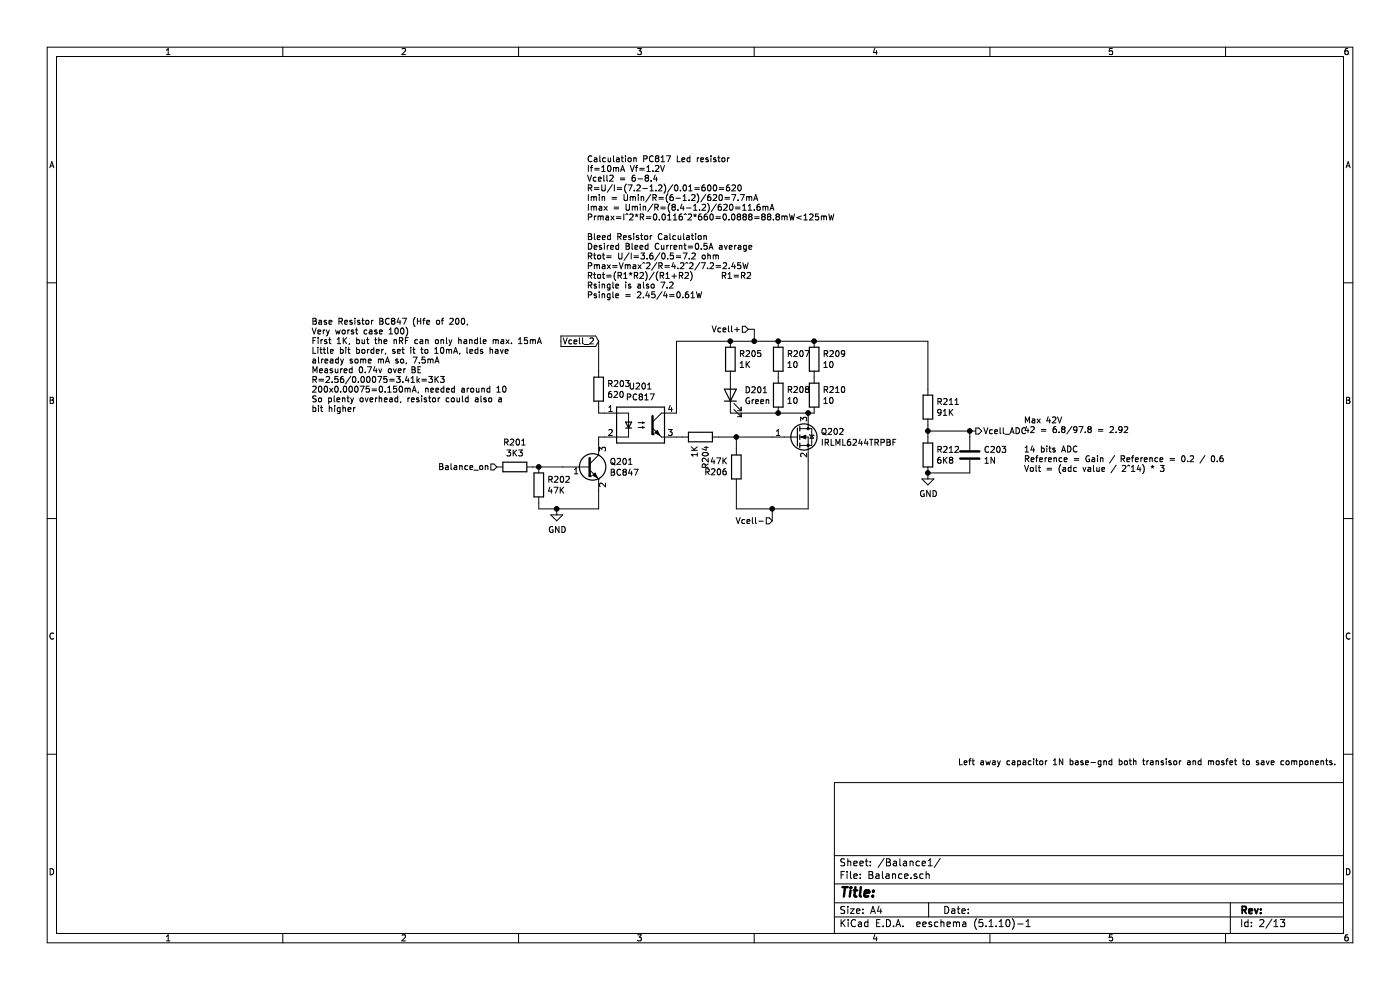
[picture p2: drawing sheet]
EESchema Schematic File Version 4
EELAYER 30 0
EELAYER END
$Descr A4 11693 8268
encoding utf-8
Sheet 7 13
Title ""
Date ""
Rev ""
Comp ""
Comment1 ""
Comment2 ""
Comment3 ""
Comment4 ""
$EndDescr
$Comp
L Device:LED D?
U 1 1
P 6100 3300
AR Path="/607B8FF1" Ref="D?"  Part="1" 
AR Path="/607B2503/607B8FF1" Ref="D201"  Part="1" 
AR Path="/607D0E73/607B8FF1" Ref="D?"  Part="1" 
AR Path="/60800157/607B8FF1" Ref="D?"  Part="1" 
AR Path="/6080703A/607B8FF1" Ref="D?"  Part="1" 
AR Path="/6080DED5/607B8FF1" Ref="D?"  Part="1" 
AR Path="/60814DEC/607B8FF1" Ref="D?"  Part="1" 
AR Path="/6081BCD7/607B8FF1" Ref="D?"  Part="1" 
AR Path="/60823534/607B8FF1" Ref="D?"  Part="1" 
AR Path="/6082A44B/607B8FF1" Ref="D?"  Part="1" 
AR Path="/60831356/607B8FF1" Ref="D?"  Part="1" 
AR Path="/60838235/607B8FF1" Ref="D?"  Part="1" 
AR Path="/6083F13C/607B8FF1" Ref="D?"  Part="1" 
AR Path="/6084D2D8/607B8FF1" Ref="D301"  Part="1" 
AR Path="/608541DB/607B8FF1" Ref="D401"  Part="1" 
AR Path="/6085B0D6/607B8FF1" Ref="D501"  Part="1" 
AR Path="/60861FC9/607B8FF1" Ref="D601"  Part="1" 
AR Path="/60868FC4/607B8FF1" Ref="D701"  Part="1" 
AR Path="/6086FEFF/607B8FF1" Ref="D801"  Part="1" 
AR Path="/60876DFE/607B8FF1" Ref="D901"  Part="1" 
AR Path="/6087DCE1/607B8FF1" Ref="D1001"  Part="1" 
AR Path="/60884BDC/607B8FF1" Ref="D1101"  Part="1" 
F 0 "D701" V 6139 3182 50  0000 R CNN
F 1 "Green" V 6048 3182 50  0000 R CNN
F 2 "LED_SMD:LED_0805_2012Metric_Pad1.15x1.40mm_HandSolder" H 6100 3300 50  0001 C CNN
F 3 "~" H 6100 3300 50  0001 C CNN
F 4 "Reichelt" V 6100 3300 50  0001 C CNN "Supplier 2"
F 5 "OSO LGR971" V 6100 3300 50  0001 C CNN "Supplier 2 Part Number"
	1    6100 3300
	0    -1   -1   0   
$EndComp
$Comp
L Device:R R?
U 1 1
P 6100 3000
AR Path="/607B8FF7" Ref="R?"  Part="1" 
AR Path="/607B2503/607B8FF7" Ref="R205"  Part="1" 
AR Path="/607D0E73/607B8FF7" Ref="R?"  Part="1" 
AR Path="/60800157/607B8FF7" Ref="R?"  Part="1" 
AR Path="/6080703A/607B8FF7" Ref="R?"  Part="1" 
AR Path="/6080DED5/607B8FF7" Ref="R?"  Part="1" 
AR Path="/60814DEC/607B8FF7" Ref="R?"  Part="1" 
AR Path="/6081BCD7/607B8FF7" Ref="R?"  Part="1" 
AR Path="/60823534/607B8FF7" Ref="R?"  Part="1" 
AR Path="/6082A44B/607B8FF7" Ref="R?"  Part="1" 
AR Path="/60831356/607B8FF7" Ref="R?"  Part="1" 
AR Path="/60838235/607B8FF7" Ref="R?"  Part="1" 
AR Path="/6083F13C/607B8FF7" Ref="R?"  Part="1" 
AR Path="/6084D2D8/607B8FF7" Ref="R305"  Part="1" 
AR Path="/608541DB/607B8FF7" Ref="R405"  Part="1" 
AR Path="/6085B0D6/607B8FF7" Ref="R505"  Part="1" 
AR Path="/60861FC9/607B8FF7" Ref="R605"  Part="1" 
AR Path="/60868FC4/607B8FF7" Ref="R705"  Part="1" 
AR Path="/6086FEFF/607B8FF7" Ref="R805"  Part="1" 
AR Path="/60876DFE/607B8FF7" Ref="R905"  Part="1" 
AR Path="/6087DCE1/607B8FF7" Ref="R1005"  Part="1" 
AR Path="/60884BDC/607B8FF7" Ref="R1105"  Part="1" 
F 0 "R705" H 6170 3046 50  0000 L CNN
F 1 "1K" H 6170 2955 50  0000 L CNN
F 2 "Resistor_SMD:R_0805_2012Metric_Pad1.20x1.40mm_HandSolder" V 6030 3000 50  0001 C CNN
F 3 "~" H 6100 3000 50  0001 C CNN
	1    6100 3000
	1    0    0    -1  
$EndComp
Connection ~ 6150 3650
Wire Wire Line
	6150 3750 6150 3650
Wire Wire Line
	6000 3650 6150 3650
Wire Wire Line
	5650 3650 5700 3650
$Comp
L Device:R R?
U 1 1
P 6150 3900
AR Path="/607B9001" Ref="R?"  Part="1" 
AR Path="/607B2503/607B9001" Ref="R206"  Part="1" 
AR Path="/607D0E73/607B9001" Ref="R?"  Part="1" 
AR Path="/60800157/607B9001" Ref="R?"  Part="1" 
AR Path="/6080703A/607B9001" Ref="R?"  Part="1" 
AR Path="/6080DED5/607B9001" Ref="R?"  Part="1" 
AR Path="/60814DEC/607B9001" Ref="R?"  Part="1" 
AR Path="/6081BCD7/607B9001" Ref="R?"  Part="1" 
AR Path="/60823534/607B9001" Ref="R?"  Part="1" 
AR Path="/6082A44B/607B9001" Ref="R?"  Part="1" 
AR Path="/60831356/607B9001" Ref="R?"  Part="1" 
AR Path="/60838235/607B9001" Ref="R?"  Part="1" 
AR Path="/6083F13C/607B9001" Ref="R?"  Part="1" 
AR Path="/6084D2D8/607B9001" Ref="R306"  Part="1" 
AR Path="/608541DB/607B9001" Ref="R406"  Part="1" 
AR Path="/6085B0D6/607B9001" Ref="R506"  Part="1" 
AR Path="/60861FC9/607B9001" Ref="R606"  Part="1" 
AR Path="/60868FC4/607B9001" Ref="R706"  Part="1" 
AR Path="/6086FEFF/607B9001" Ref="R806"  Part="1" 
AR Path="/60876DFE/607B9001" Ref="R906"  Part="1" 
AR Path="/6087DCE1/607B9001" Ref="R1006"  Part="1" 
AR Path="/60884BDC/607B9001" Ref="R1106"  Part="1" 
F 0 "R706" H 6220 3946 50  0000 L CNN
F 1 "47K" H 6220 3855 50  0000 L CNN
F 2 "Resistor_SMD:R_0805_2012Metric_Pad1.20x1.40mm_HandSolder" V 6080 3900 50  0001 C CNN
F 3 "~" H 6150 3900 50  0001 C CNN
	1    6150 3900
	-1   0    0    1   
$EndComp
$Comp
L Device:R R?
U 1 1
P 5850 3650
AR Path="/607B9007" Ref="R?"  Part="1" 
AR Path="/607B2503/607B9007" Ref="R204"  Part="1" 
AR Path="/607D0E73/607B9007" Ref="R?"  Part="1" 
AR Path="/60800157/607B9007" Ref="R?"  Part="1" 
AR Path="/6080703A/607B9007" Ref="R?"  Part="1" 
AR Path="/6080DED5/607B9007" Ref="R?"  Part="1" 
AR Path="/60814DEC/607B9007" Ref="R?"  Part="1" 
AR Path="/6081BCD7/607B9007" Ref="R?"  Part="1" 
AR Path="/60823534/607B9007" Ref="R?"  Part="1" 
AR Path="/6082A44B/607B9007" Ref="R?"  Part="1" 
AR Path="/60831356/607B9007" Ref="R?"  Part="1" 
AR Path="/60838235/607B9007" Ref="R?"  Part="1" 
AR Path="/6083F13C/607B9007" Ref="R?"  Part="1" 
AR Path="/6084D2D8/607B9007" Ref="R304"  Part="1" 
AR Path="/608541DB/607B9007" Ref="R404"  Part="1" 
AR Path="/6085B0D6/607B9007" Ref="R504"  Part="1" 
AR Path="/60861FC9/607B9007" Ref="R604"  Part="1" 
AR Path="/60868FC4/607B9007" Ref="R704"  Part="1" 
AR Path="/6086FEFF/607B9007" Ref="R804"  Part="1" 
AR Path="/60876DFE/607B9007" Ref="R904"  Part="1" 
AR Path="/6087DCE1/607B9007" Ref="R1004"  Part="1" 
AR Path="/60884BDC/607B9007" Ref="R1104"  Part="1" 
F 0 "R704" H 5920 3696 50  0000 L CNN
F 1 "1K" H 5920 3605 50  0000 L CNN
F 2 "Resistor_SMD:R_0805_2012Metric_Pad1.20x1.40mm_HandSolder" V 5780 3650 50  0001 C CNN
F 3 "~" H 5850 3650 50  0001 C CNN
	1    5850 3650
	0    1    1    0   
$EndComp
$Comp
L Transistor_FET:DMG2302U Q?
U 1 1
P 6650 3650
AR Path="/607B900F" Ref="Q?"  Part="1" 
AR Path="/607B2503/607B900F" Ref="Q202"  Part="1" 
AR Path="/607D0E73/607B900F" Ref="Q?"  Part="1" 
AR Path="/60800157/607B900F" Ref="Q?"  Part="1" 
AR Path="/6080703A/607B900F" Ref="Q?"  Part="1" 
AR Path="/6080DED5/607B900F" Ref="Q?"  Part="1" 
AR Path="/60814DEC/607B900F" Ref="Q?"  Part="1" 
AR Path="/6081BCD7/607B900F" Ref="Q?"  Part="1" 
AR Path="/60823534/607B900F" Ref="Q?"  Part="1" 
AR Path="/6082A44B/607B900F" Ref="Q?"  Part="1" 
AR Path="/60831356/607B900F" Ref="Q?"  Part="1" 
AR Path="/60838235/607B900F" Ref="Q?"  Part="1" 
AR Path="/6083F13C/607B900F" Ref="Q?"  Part="1" 
AR Path="/6084D2D8/607B900F" Ref="Q302"  Part="1" 
AR Path="/608541DB/607B900F" Ref="Q402"  Part="1" 
AR Path="/6085B0D6/607B900F" Ref="Q502"  Part="1" 
AR Path="/60861FC9/607B900F" Ref="Q602"  Part="1" 
AR Path="/60868FC4/607B900F" Ref="Q702"  Part="1" 
AR Path="/6086FEFF/607B900F" Ref="Q802"  Part="1" 
AR Path="/60876DFE/607B900F" Ref="Q902"  Part="1" 
AR Path="/6087DCE1/607B900F" Ref="Q1002"  Part="1" 
AR Path="/60884BDC/607B900F" Ref="Q1102"  Part="1" 
F 0 "Q702" H 6854 3696 50  0000 L CNN
F 1 "IRLML6244TRPBF" H 6854 3605 50  0000 L CNN
F 2 "Package_TO_SOT_SMD:SOT-23" H 6850 3575 50  0001 L CIN
F 3 "" H 6650 3650 50  0001 L CNN
F 4 "Conrad" H 6650 3650 50  0001 C CNN "Supplier 1"
F 5 "161189" H 6650 3650 50  0001 C CNN "Supplier 1 Part Number"
	1    6650 3650
	1    0    0    -1  
$EndComp
Wire Wire Line
	4450 3900 4500 3900
Wire Wire Line
	5000 3650 5000 3700
Wire Wire Line
	5050 3650 5000 3650
Wire Wire Line
	5000 3450 5050 3450
Wire Wire Line
	5000 3400 5000 3450
Wire Wire Line
	5000 2850 5000 3100
$Comp
L Device:R R?
U 1 1
P 5000 3250
AR Path="/607B901B" Ref="R?"  Part="1" 
AR Path="/607B2503/607B901B" Ref="R203"  Part="1" 
AR Path="/607D0E73/607B901B" Ref="R?"  Part="1" 
AR Path="/60800157/607B901B" Ref="R?"  Part="1" 
AR Path="/6080703A/607B901B" Ref="R?"  Part="1" 
AR Path="/6080DED5/607B901B" Ref="R?"  Part="1" 
AR Path="/60814DEC/607B901B" Ref="R?"  Part="1" 
AR Path="/6081BCD7/607B901B" Ref="R?"  Part="1" 
AR Path="/60823534/607B901B" Ref="R?"  Part="1" 
AR Path="/6082A44B/607B901B" Ref="R?"  Part="1" 
AR Path="/60831356/607B901B" Ref="R?"  Part="1" 
AR Path="/60838235/607B901B" Ref="R?"  Part="1" 
AR Path="/6083F13C/607B901B" Ref="R?"  Part="1" 
AR Path="/6084D2D8/607B901B" Ref="R303"  Part="1" 
AR Path="/608541DB/607B901B" Ref="R403"  Part="1" 
AR Path="/6085B0D6/607B901B" Ref="R503"  Part="1" 
AR Path="/60861FC9/607B901B" Ref="R603"  Part="1" 
AR Path="/60868FC4/607B901B" Ref="R703"  Part="1" 
AR Path="/6086FEFF/607B901B" Ref="R803"  Part="1" 
AR Path="/60876DFE/607B901B" Ref="R903"  Part="1" 
AR Path="/6087DCE1/607B901B" Ref="R1003"  Part="1" 
AR Path="/60884BDC/607B901B" Ref="R1103"  Part="1" 
F 0 "R703" H 5070 3296 50  0000 L CNN
F 1 "620" H 5070 3205 50  0000 L CNN
F 2 "Resistor_SMD:R_0805_2012Metric_Pad1.20x1.40mm_HandSolder" V 4930 3250 50  0001 C CNN
F 3 "~" H 5000 3250 50  0001 C CNN
	1    5000 3250
	1    0    0    -1  
$EndComp
$Comp
L Transistor_BJT:BC847 Q?
U 1 1
P 4900 3900
AR Path="/607B9021" Ref="Q?"  Part="1" 
AR Path="/607B2503/607B9021" Ref="Q201"  Part="1" 
AR Path="/607D0E73/607B9021" Ref="Q?"  Part="1" 
AR Path="/60800157/607B9021" Ref="Q?"  Part="1" 
AR Path="/6080703A/607B9021" Ref="Q?"  Part="1" 
AR Path="/6080DED5/607B9021" Ref="Q?"  Part="1" 
AR Path="/60814DEC/607B9021" Ref="Q?"  Part="1" 
AR Path="/6081BCD7/607B9021" Ref="Q?"  Part="1" 
AR Path="/60823534/607B9021" Ref="Q?"  Part="1" 
AR Path="/6082A44B/607B9021" Ref="Q?"  Part="1" 
AR Path="/60831356/607B9021" Ref="Q?"  Part="1" 
AR Path="/60838235/607B9021" Ref="Q?"  Part="1" 
AR Path="/6083F13C/607B9021" Ref="Q?"  Part="1" 
AR Path="/6084D2D8/607B9021" Ref="Q301"  Part="1" 
AR Path="/608541DB/607B9021" Ref="Q401"  Part="1" 
AR Path="/6085B0D6/607B9021" Ref="Q501"  Part="1" 
AR Path="/60861FC9/607B9021" Ref="Q601"  Part="1" 
AR Path="/60868FC4/607B9021" Ref="Q701"  Part="1" 
AR Path="/6086FEFF/607B9021" Ref="Q801"  Part="1" 
AR Path="/60876DFE/607B9021" Ref="Q901"  Part="1" 
AR Path="/6087DCE1/607B9021" Ref="Q1001"  Part="1" 
AR Path="/60884BDC/607B9021" Ref="Q1101"  Part="1" 
F 0 "Q701" H 5091 3946 50  0000 L CNN
F 1 "BC847" H 5091 3855 50  0000 L CNN
F 2 "Package_TO_SOT_SMD:SOT-23" H 5100 3825 50  0001 L CIN
F 3 "http://www.infineon.com/dgdl/Infineon-BC847SERIES_BC848SERIES_BC849SERIES_BC850SERIES-DS-v01_01-en.pdf?fileId=db3a304314dca389011541d4630a1657" H 4900 3900 50  0001 L CNN
F 4 "Conrad" H 4900 3900 50  0001 C CNN "Supplier 1"
F 5 "153157" H 4900 3900 50  0001 C CNN "Supplier 1 Part Number"
	1    4900 3900
	1    0    0    -1  
$EndComp
Wire Wire Line
	6150 4050 6150 4250
Wire Wire Line
	6750 4250 6750 3850
$Comp
L power:GND #PWR?
U 1 1
P 4650 4250
AR Path="/607B9041" Ref="#PWR?"  Part="1" 
AR Path="/607B2503/607B9041" Ref="#PWR0201"  Part="1" 
AR Path="/607D0E73/607B9041" Ref="#PWR?"  Part="1" 
AR Path="/60800157/607B9041" Ref="#PWR?"  Part="1" 
AR Path="/6080703A/607B9041" Ref="#PWR?"  Part="1" 
AR Path="/6080DED5/607B9041" Ref="#PWR?"  Part="1" 
AR Path="/60814DEC/607B9041" Ref="#PWR?"  Part="1" 
AR Path="/6081BCD7/607B9041" Ref="#PWR?"  Part="1" 
AR Path="/60823534/607B9041" Ref="#PWR?"  Part="1" 
AR Path="/6082A44B/607B9041" Ref="#PWR?"  Part="1" 
AR Path="/60831356/607B9041" Ref="#PWR?"  Part="1" 
AR Path="/60838235/607B9041" Ref="#PWR?"  Part="1" 
AR Path="/6083F13C/607B9041" Ref="#PWR?"  Part="1" 
AR Path="/6084D2D8/607B9041" Ref="#PWR0301"  Part="1" 
AR Path="/608541DB/607B9041" Ref="#PWR0401"  Part="1" 
AR Path="/6085B0D6/607B9041" Ref="#PWR0501"  Part="1" 
AR Path="/60861FC9/607B9041" Ref="#PWR0601"  Part="1" 
AR Path="/60868FC4/607B9041" Ref="#PWR0701"  Part="1" 
AR Path="/6086FEFF/607B9041" Ref="#PWR0801"  Part="1" 
AR Path="/60876DFE/607B9041" Ref="#PWR0901"  Part="1" 
AR Path="/6087DCE1/607B9041" Ref="#PWR01001"  Part="1" 
AR Path="/60884BDC/607B9041" Ref="#PWR01101"  Part="1" 
F 0 "#PWR0701" H 4650 4000 50  0001 C CNN
F 1 "GND" H 4655 4077 50  0000 C CNN
F 2 "" H 4650 4250 50  0001 C CNN
F 3 "" H 4650 4250 50  0001 C CNN
	1    4650 4250
	1    0    0    -1  
$EndComp
Wire Wire Line
	4500 4200 4500 4250
Wire Wire Line
	5000 4100 5000 4250
Wire Wire Line
	4650 4250 5000 4250
Wire Wire Line
	5650 3450 5650 2850
Wire Wire Line
	6800 3450 6750 3450
Connection ~ 6750 3450
$Comp
L Device:R R?
U 1 1
P 6500 3000
AR Path="/607B9054" Ref="R?"  Part="1" 
AR Path="/607B2503/607B9054" Ref="R207"  Part="1" 
AR Path="/607D0E73/607B9054" Ref="R?"  Part="1" 
AR Path="/60800157/607B9054" Ref="R?"  Part="1" 
AR Path="/6080703A/607B9054" Ref="R?"  Part="1" 
AR Path="/6080DED5/607B9054" Ref="R?"  Part="1" 
AR Path="/60814DEC/607B9054" Ref="R?"  Part="1" 
AR Path="/6081BCD7/607B9054" Ref="R?"  Part="1" 
AR Path="/60823534/607B9054" Ref="R?"  Part="1" 
AR Path="/6082A44B/607B9054" Ref="R?"  Part="1" 
AR Path="/60831356/607B9054" Ref="R?"  Part="1" 
AR Path="/60838235/607B9054" Ref="R?"  Part="1" 
AR Path="/6083F13C/607B9054" Ref="R?"  Part="1" 
AR Path="/6084D2D8/607B9054" Ref="R307"  Part="1" 
AR Path="/608541DB/607B9054" Ref="R407"  Part="1" 
AR Path="/6085B0D6/607B9054" Ref="R507"  Part="1" 
AR Path="/60861FC9/607B9054" Ref="R607"  Part="1" 
AR Path="/60868FC4/607B9054" Ref="R707"  Part="1" 
AR Path="/6086FEFF/607B9054" Ref="R807"  Part="1" 
AR Path="/60876DFE/607B9054" Ref="R907"  Part="1" 
AR Path="/6087DCE1/607B9054" Ref="R1007"  Part="1" 
AR Path="/60884BDC/607B9054" Ref="R1107"  Part="1" 
F 0 "R707" H 6570 3046 50  0000 L CNN
F 1 "10" H 6570 2955 50  0000 L CNN
F 2 "Resistor_SMD:R_2512_6332Metric_Pad1.40x3.35mm_HandSolder" V 6430 3000 50  0001 C CNN
F 3 "~" H 6500 3000 50  0001 C CNN
F 4 "Conrad" H 6500 3000 50  0001 C CNN "Supplier 1"
F 5 "443148" H 6500 3000 50  0001 C CNN "Supplier 1 Part Number"
	1    6500 3000
	1    0    0    -1  
$EndComp
Connection ~ 6500 2850
Wire Wire Line
	6500 2850 6800 2850
Wire Wire Line
	6100 3450 6500 3450
$Comp
L Device:R R?
U 1 1
P 6800 3000
AR Path="/607B9060" Ref="R?"  Part="1" 
AR Path="/607B2503/607B9060" Ref="R209"  Part="1" 
AR Path="/607D0E73/607B9060" Ref="R?"  Part="1" 
AR Path="/60800157/607B9060" Ref="R?"  Part="1" 
AR Path="/6080703A/607B9060" Ref="R?"  Part="1" 
AR Path="/6080DED5/607B9060" Ref="R?"  Part="1" 
AR Path="/60814DEC/607B9060" Ref="R?"  Part="1" 
AR Path="/6081BCD7/607B9060" Ref="R?"  Part="1" 
AR Path="/60823534/607B9060" Ref="R?"  Part="1" 
AR Path="/6082A44B/607B9060" Ref="R?"  Part="1" 
AR Path="/60831356/607B9060" Ref="R?"  Part="1" 
AR Path="/60838235/607B9060" Ref="R?"  Part="1" 
AR Path="/6083F13C/607B9060" Ref="R?"  Part="1" 
AR Path="/6084D2D8/607B9060" Ref="R309"  Part="1" 
AR Path="/608541DB/607B9060" Ref="R409"  Part="1" 
AR Path="/6085B0D6/607B9060" Ref="R509"  Part="1" 
AR Path="/60861FC9/607B9060" Ref="R609"  Part="1" 
AR Path="/60868FC4/607B9060" Ref="R709"  Part="1" 
AR Path="/6086FEFF/607B9060" Ref="R809"  Part="1" 
AR Path="/60876DFE/607B9060" Ref="R909"  Part="1" 
AR Path="/6087DCE1/607B9060" Ref="R1009"  Part="1" 
AR Path="/60884BDC/607B9060" Ref="R1109"  Part="1" 
F 0 "R709" H 6870 3046 50  0000 L CNN
F 1 "10" H 6870 2955 50  0000 L CNN
F 2 "Resistor_SMD:R_2512_6332Metric_Pad1.40x3.35mm_HandSolder" V 6730 3000 50  0001 C CNN
F 3 "~" H 6800 3000 50  0001 C CNN
F 4 "Conrad" H 6800 3000 50  0001 C CNN "Supplier 1"
F 5 "443148" H 6800 3000 50  0001 C CNN "Supplier 1 Part Number"
	1    6800 3000
	1    0    0    -1  
$EndComp
$Comp
L Device:R R?
U 1 1
P 6500 3300
AR Path="/607B9068" Ref="R?"  Part="1" 
AR Path="/607B2503/607B9068" Ref="R208"  Part="1" 
AR Path="/607D0E73/607B9068" Ref="R?"  Part="1" 
AR Path="/60800157/607B9068" Ref="R?"  Part="1" 
AR Path="/6080703A/607B9068" Ref="R?"  Part="1" 
AR Path="/6080DED5/607B9068" Ref="R?"  Part="1" 
AR Path="/60814DEC/607B9068" Ref="R?"  Part="1" 
AR Path="/6081BCD7/607B9068" Ref="R?"  Part="1" 
AR Path="/60823534/607B9068" Ref="R?"  Part="1" 
AR Path="/6082A44B/607B9068" Ref="R?"  Part="1" 
AR Path="/60831356/607B9068" Ref="R?"  Part="1" 
AR Path="/60838235/607B9068" Ref="R?"  Part="1" 
AR Path="/6083F13C/607B9068" Ref="R?"  Part="1" 
AR Path="/6084D2D8/607B9068" Ref="R308"  Part="1" 
AR Path="/608541DB/607B9068" Ref="R408"  Part="1" 
AR Path="/6085B0D6/607B9068" Ref="R508"  Part="1" 
AR Path="/60861FC9/607B9068" Ref="R608"  Part="1" 
AR Path="/60868FC4/607B9068" Ref="R708"  Part="1" 
AR Path="/6086FEFF/607B9068" Ref="R808"  Part="1" 
AR Path="/60876DFE/607B9068" Ref="R908"  Part="1" 
AR Path="/6087DCE1/607B9068" Ref="R1008"  Part="1" 
AR Path="/60884BDC/607B9068" Ref="R1108"  Part="1" 
F 0 "R708" H 6570 3346 50  0000 L CNN
F 1 "10" H 6570 3255 50  0000 L CNN
F 2 "Resistor_SMD:R_2512_6332Metric_Pad1.40x3.35mm_HandSolder" V 6430 3300 50  0001 C CNN
F 3 "~" H 6500 3300 50  0001 C CNN
F 4 "Conrad" H 6500 3300 50  0001 C CNN "Supplier 1"
F 5 "443148" H 6500 3300 50  0001 C CNN "Supplier 1 Part Number"
	1    6500 3300
	1    0    0    -1  
$EndComp
Connection ~ 6500 3450
Wire Wire Line
	6500 3450 6750 3450
$Comp
L Device:R R?
U 1 1
P 6800 3300
AR Path="/607B9072" Ref="R?"  Part="1" 
AR Path="/607B2503/607B9072" Ref="R210"  Part="1" 
AR Path="/607D0E73/607B9072" Ref="R?"  Part="1" 
AR Path="/60800157/607B9072" Ref="R?"  Part="1" 
AR Path="/6080703A/607B9072" Ref="R?"  Part="1" 
AR Path="/6080DED5/607B9072" Ref="R?"  Part="1" 
AR Path="/60814DEC/607B9072" Ref="R?"  Part="1" 
AR Path="/6081BCD7/607B9072" Ref="R?"  Part="1" 
AR Path="/60823534/607B9072" Ref="R?"  Part="1" 
AR Path="/6082A44B/607B9072" Ref="R?"  Part="1" 
AR Path="/60831356/607B9072" Ref="R?"  Part="1" 
AR Path="/60838235/607B9072" Ref="R?"  Part="1" 
AR Path="/6083F13C/607B9072" Ref="R?"  Part="1" 
AR Path="/6084D2D8/607B9072" Ref="R310"  Part="1" 
AR Path="/608541DB/607B9072" Ref="R410"  Part="1" 
AR Path="/6085B0D6/607B9072" Ref="R510"  Part="1" 
AR Path="/60861FC9/607B9072" Ref="R610"  Part="1" 
AR Path="/60868FC4/607B9072" Ref="R710"  Part="1" 
AR Path="/6086FEFF/607B9072" Ref="R810"  Part="1" 
AR Path="/60876DFE/607B9072" Ref="R910"  Part="1" 
AR Path="/6087DCE1/607B9072" Ref="R1010"  Part="1" 
AR Path="/60884BDC/607B9072" Ref="R1110"  Part="1" 
F 0 "R710" H 6870 3346 50  0000 L CNN
F 1 "10" H 6870 3255 50  0000 L CNN
F 2 "Resistor_SMD:R_2512_6332Metric_Pad1.40x3.35mm_HandSolder" V 6730 3300 50  0001 C CNN
F 3 "~" H 6800 3300 50  0001 C CNN
F 4 "Conrad" H 6800 3300 50  0001 C CNN "Supplier 1"
F 5 "443148" H 6800 3300 50  0001 C CNN "Supplier 1 Part Number"
	1    6800 3300
	1    0    0    -1  
$EndComp
Wire Wire Line
	6450 4250 6450 4350
Connection ~ 6450 4250
Wire Wire Line
	6450 4250 6750 4250
$Comp
L Isolator:PC817 U?
U 1 1
P 5350 3550
AR Path="/607B907F" Ref="U?"  Part="1" 
AR Path="/607B2503/607B907F" Ref="U201"  Part="1" 
AR Path="/607D0E73/607B907F" Ref="U?"  Part="1" 
AR Path="/60800157/607B907F" Ref="U?"  Part="1" 
AR Path="/6080703A/607B907F" Ref="U?"  Part="1" 
AR Path="/6080DED5/607B907F" Ref="U?"  Part="1" 
AR Path="/60814DEC/607B907F" Ref="U?"  Part="1" 
AR Path="/6081BCD7/607B907F" Ref="U?"  Part="1" 
AR Path="/60823534/607B907F" Ref="U?"  Part="1" 
AR Path="/6082A44B/607B907F" Ref="U?"  Part="1" 
AR Path="/60831356/607B907F" Ref="U?"  Part="1" 
AR Path="/60838235/607B907F" Ref="U?"  Part="1" 
AR Path="/6083F13C/607B907F" Ref="U?"  Part="1" 
AR Path="/6084D2D8/607B907F" Ref="U301"  Part="1" 
AR Path="/608541DB/607B907F" Ref="U401"  Part="1" 
AR Path="/6085B0D6/607B907F" Ref="U501"  Part="1" 
AR Path="/60861FC9/607B907F" Ref="U601"  Part="1" 
AR Path="/60868FC4/607B907F" Ref="U701"  Part="1" 
AR Path="/6086FEFF/607B907F" Ref="U801"  Part="1" 
AR Path="/60876DFE/607B907F" Ref="U901"  Part="1" 
AR Path="/6087DCE1/607B907F" Ref="U1001"  Part="1" 
AR Path="/60884BDC/607B907F" Ref="U1101"  Part="1" 
F 0 "U701" H 5350 3875 50  0000 C CNN
F 1 "PC817" H 5350 3784 50  0000 C CNN
F 2 "Package_DIP:SMDIP-4_W9.53mm_Clearance8mm" H 5150 3350 50  0001 L CIN
F 3 "http://www.soselectronic.cz/a_info/resource/d/pc817.pdf" H 5350 3550 50  0001 L CNN
F 4 "Conrad" H 5350 3550 50  0001 C CNN "Supplier 1"
F 5 "140234" H 5350 3550 50  0001 C CNN "Supplier 1 Part Number"
	1    5350 3550
	1    0    0    -1  
$EndComp
Wire Wire Line
	5650 2850 6100 2850
Connection ~ 6100 2850
$Comp
L Device:R R?
U 1 1
P 4500 4050
AR Path="/607B9088" Ref="R?"  Part="1" 
AR Path="/607B2503/607B9088" Ref="R202"  Part="1" 
AR Path="/607D0E73/607B9088" Ref="R?"  Part="1" 
AR Path="/60800157/607B9088" Ref="R?"  Part="1" 
AR Path="/6080703A/607B9088" Ref="R?"  Part="1" 
AR Path="/6080DED5/607B9088" Ref="R?"  Part="1" 
AR Path="/60814DEC/607B9088" Ref="R?"  Part="1" 
AR Path="/6081BCD7/607B9088" Ref="R?"  Part="1" 
AR Path="/60823534/607B9088" Ref="R?"  Part="1" 
AR Path="/6082A44B/607B9088" Ref="R?"  Part="1" 
AR Path="/60831356/607B9088" Ref="R?"  Part="1" 
AR Path="/60838235/607B9088" Ref="R?"  Part="1" 
AR Path="/6083F13C/607B9088" Ref="R?"  Part="1" 
AR Path="/6084D2D8/607B9088" Ref="R302"  Part="1" 
AR Path="/608541DB/607B9088" Ref="R402"  Part="1" 
AR Path="/6085B0D6/607B9088" Ref="R502"  Part="1" 
AR Path="/60861FC9/607B9088" Ref="R602"  Part="1" 
AR Path="/60868FC4/607B9088" Ref="R702"  Part="1" 
AR Path="/6086FEFF/607B9088" Ref="R802"  Part="1" 
AR Path="/60876DFE/607B9088" Ref="R902"  Part="1" 
AR Path="/6087DCE1/607B9088" Ref="R1002"  Part="1" 
AR Path="/60884BDC/607B9088" Ref="R1102"  Part="1" 
F 0 "R702" H 4570 4096 50  0000 L CNN
F 1 "47K" H 4570 4005 50  0000 L CNN
F 2 "Resistor_SMD:R_0805_2012Metric_Pad1.20x1.40mm_HandSolder" V 4430 4050 50  0001 C CNN
F 3 "~" H 4500 4050 50  0001 C CNN
	1    4500 4050
	1    0    0    -1  
$EndComp
$Comp
L Device:R R?
U 1 1
P 4300 3900
AR Path="/607B908E" Ref="R?"  Part="1" 
AR Path="/607B2503/607B908E" Ref="R201"  Part="1" 
AR Path="/607D0E73/607B908E" Ref="R?"  Part="1" 
AR Path="/60800157/607B908E" Ref="R?"  Part="1" 
AR Path="/6080703A/607B908E" Ref="R?"  Part="1" 
AR Path="/6080DED5/607B908E" Ref="R?"  Part="1" 
AR Path="/60814DEC/607B908E" Ref="R?"  Part="1" 
AR Path="/6081BCD7/607B908E" Ref="R?"  Part="1" 
AR Path="/60823534/607B908E" Ref="R?"  Part="1" 
AR Path="/6082A44B/607B908E" Ref="R?"  Part="1" 
AR Path="/60831356/607B908E" Ref="R?"  Part="1" 
AR Path="/60838235/607B908E" Ref="R?"  Part="1" 
AR Path="/6083F13C/607B908E" Ref="R?"  Part="1" 
AR Path="/6084D2D8/607B908E" Ref="R301"  Part="1" 
AR Path="/608541DB/607B908E" Ref="R401"  Part="1" 
AR Path="/6085B0D6/607B908E" Ref="R501"  Part="1" 
AR Path="/60861FC9/607B908E" Ref="R601"  Part="1" 
AR Path="/60868FC4/607B908E" Ref="R701"  Part="1" 
AR Path="/6086FEFF/607B908E" Ref="R801"  Part="1" 
AR Path="/60876DFE/607B908E" Ref="R901"  Part="1" 
AR Path="/6087DCE1/607B908E" Ref="R1001"  Part="1" 
AR Path="/60884BDC/607B908E" Ref="R1101"  Part="1" 
F 0 "R701" V 4093 3900 50  0000 C CNN
F 1 "3K3" V 4184 3900 50  0000 C CNN
F 2 "Resistor_SMD:R_0805_2012Metric_Pad1.20x1.40mm_HandSolder" V 4230 3900 50  0001 C CNN
F 3 "~" H 4300 3900 50  0001 C CNN
	1    4300 3900
	0    1    1    0   
$EndComp
Text HLabel 6250 2750 0    50   Input ~ 0
Vcell+
Wire Wire Line
	6100 2850 6300 2850
Wire Wire Line
	6250 2750 6300 2750
Wire Wire Line
	6300 2750 6300 2850
Connection ~ 6300 2850
Wire Wire Line
	6300 2850 6500 2850
Text HLabel 6450 4350 0    50   Input ~ 0
Vcell-
Text GLabel 5000 2850 0    50   Input ~ 0
Vcell_2
Text HLabel 4150 3900 0    50   Input ~ 0
Balance_on
Text Notes 4900 1850 0    50   ~ 0
Calculation PC817 Led resistor\nIf=10mA Vf=1.2V\nVcell2 = 6-8.4\nR=U/I=(7.2-1.2)/0.01=600=620\nImin = Umin/R=(6-1.2)/620=7.7mA\nImax = Umin/R=(8.4-1.2)/620=11.6mA\nPrmax=I^2*R=0.0116^2*660=0.0888=88.8mW<125mW
Text Notes 4900 2500 0    50   ~ 0
Bleed Resistor Calculation\nDesired Bleed Current=0.5A average\nRtot= U/I=3.6/0.5=7.2 ohm\nPmax=Vmax^2/R=4.2^2/7.2=2.45W\nRtot=(R1*R2)/(R1+R2)      R1=R2\nRsingle is also 7.2\nPsingle = 2.45/4=0.61W
$Comp
L power:GND #PWR?
U 1 1
P 7750 3950
AR Path="/607EE2C2/608C8CDF" Ref="#PWR?"  Part="1" 
AR Path="/607B2503/608C8CDF" Ref="#PWR0202"  Part="1" 
AR Path="/6084D2D8/608C8CDF" Ref="#PWR0302"  Part="1" 
AR Path="/608541DB/608C8CDF" Ref="#PWR0402"  Part="1" 
AR Path="/6085B0D6/608C8CDF" Ref="#PWR0502"  Part="1" 
AR Path="/60861FC9/608C8CDF" Ref="#PWR0602"  Part="1" 
AR Path="/60868FC4/608C8CDF" Ref="#PWR0702"  Part="1" 
AR Path="/6086FEFF/608C8CDF" Ref="#PWR0802"  Part="1" 
AR Path="/60876DFE/608C8CDF" Ref="#PWR0902"  Part="1" 
AR Path="/6087DCE1/608C8CDF" Ref="#PWR01002"  Part="1" 
AR Path="/60884BDC/608C8CDF" Ref="#PWR01102"  Part="1" 
F 0 "#PWR0702" H 7750 3700 50  0001 C CNN
F 1 "GND" H 7755 3777 50  0000 C CNN
F 2 "" H 7750 3950 50  0001 C CNN
F 3 "" H 7750 3950 50  0001 C CNN
	1    7750 3950
	1    0    0    -1  
$EndComp
Connection ~ 7750 3950
Wire Wire Line
	8100 3950 7750 3950
Wire Wire Line
	8100 3600 8150 3600
Connection ~ 8100 3600
Wire Wire Line
	8100 3650 8100 3600
Wire Wire Line
	7750 3600 8100 3600
$Comp
L Device:C C?
U 1 1
P 8100 3800
AR Path="/607EE2C2/608C8CEB" Ref="C?"  Part="1" 
AR Path="/607B2503/608C8CEB" Ref="C203"  Part="1" 
AR Path="/6084D2D8/608C8CEB" Ref="C303"  Part="1" 
AR Path="/608541DB/608C8CEB" Ref="C403"  Part="1" 
AR Path="/6085B0D6/608C8CEB" Ref="C503"  Part="1" 
AR Path="/60861FC9/608C8CEB" Ref="C603"  Part="1" 
AR Path="/60868FC4/608C8CEB" Ref="C703"  Part="1" 
AR Path="/6086FEFF/608C8CEB" Ref="C803"  Part="1" 
AR Path="/60876DFE/608C8CEB" Ref="C903"  Part="1" 
AR Path="/6087DCE1/608C8CEB" Ref="C1003"  Part="1" 
AR Path="/60884BDC/608C8CEB" Ref="C1103"  Part="1" 
F 0 "C703" H 8215 3846 50  0000 L CNN
F 1 "1N" H 8215 3755 50  0000 L CNN
F 2 "Capacitor_SMD:C_0805_2012Metric" H 8138 3650 50  0001 C CNN
F 3 "~" H 8100 3800 50  0001 C CNN
	1    8100 3800
	1    0    0    -1  
$EndComp
Wire Wire Line
	7750 3600 7750 3650
Connection ~ 7750 3600
Wire Wire Line
	7750 3550 7750 3600
$Comp
L Device:R R?
U 1 1
P 7750 3800
AR Path="/607EE2C2/608C8CF5" Ref="R?"  Part="1" 
AR Path="/607B2503/608C8CF5" Ref="R212"  Part="1" 
AR Path="/6084D2D8/608C8CF5" Ref="R312"  Part="1" 
AR Path="/608541DB/608C8CF5" Ref="R412"  Part="1" 
AR Path="/6085B0D6/608C8CF5" Ref="R512"  Part="1" 
AR Path="/60861FC9/608C8CF5" Ref="R612"  Part="1" 
AR Path="/60868FC4/608C8CF5" Ref="R712"  Part="1" 
AR Path="/6086FEFF/608C8CF5" Ref="R812"  Part="1" 
AR Path="/60876DFE/608C8CF5" Ref="R912"  Part="1" 
AR Path="/6087DCE1/608C8CF5" Ref="R1012"  Part="1" 
AR Path="/60884BDC/608C8CF5" Ref="R1112"  Part="1" 
F 0 "R712" H 7820 3846 50  0000 L CNN
F 1 "6K8" H 7820 3755 50  0000 L CNN
F 2 "Resistor_SMD:R_0805_2012Metric_Pad1.20x1.40mm_HandSolder" V 7680 3800 50  0001 C CNN
F 3 "~" H 7750 3800 50  0001 C CNN
	1    7750 3800
	1    0    0    -1  
$EndComp
$Comp
L Device:R R?
U 1 1
P 7750 3400
AR Path="/607EE2C2/608C8CFB" Ref="R?"  Part="1" 
AR Path="/607B2503/608C8CFB" Ref="R211"  Part="1" 
AR Path="/6084D2D8/608C8CFB" Ref="R311"  Part="1" 
AR Path="/608541DB/608C8CFB" Ref="R411"  Part="1" 
AR Path="/6085B0D6/608C8CFB" Ref="R511"  Part="1" 
AR Path="/60861FC9/608C8CFB" Ref="R611"  Part="1" 
AR Path="/60868FC4/608C8CFB" Ref="R711"  Part="1" 
AR Path="/6086FEFF/608C8CFB" Ref="R811"  Part="1" 
AR Path="/60876DFE/608C8CFB" Ref="R911"  Part="1" 
AR Path="/6087DCE1/608C8CFB" Ref="R1011"  Part="1" 
AR Path="/60884BDC/608C8CFB" Ref="R1111"  Part="1" 
F 0 "R711" H 7820 3446 50  0000 L CNN
F 1 "91K" H 7820 3355 50  0000 L CNN
F 2 "Resistor_SMD:R_0805_2012Metric_Pad1.20x1.40mm_HandSolder" V 7680 3400 50  0001 C CNN
F 3 "~" H 7750 3400 50  0001 C CNN
	1    7750 3400
	1    0    0    -1  
$EndComp
Text HLabel 8150 3600 2    50   Output ~ 0
Vcell_ADC
Wire Wire Line
	6800 2850 7750 2850
Wire Wire Line
	7750 2850 7750 3250
Connection ~ 6800 2850
Wire Wire Line
	6150 4250 6450 4250
Wire Wire Line
	6150 3650 6450 3650
Wire Wire Line
	4500 3900 4700 3900
Connection ~ 4500 3900
Wire Wire Line
	4500 4250 4650 4250
Connection ~ 4650 4250
Text Notes 8000 6400 0    50   ~ 0
Left away capacitor 1N base-gnd both transisor and mosfet to save components.
Text Notes 2600 3450 0    50   ~ 0
Base Resistor BC847 (Hfe of 200,\nVery worst case 100)\nFirst 1K, but the nRF can only handle max. 15mA\nLittle bit border, set it to 10mA, leds have \nalready some mA so, 7.5mA\nMeasured 0.74v over BE\nR=2.56/0.00075=3.41k=3K3\n200x0.00075=0.150mA, needed around 10\nSo plenty overhead, resistor could also a \nbit higher\n
Text Notes 8550 3950 0    50   ~ 0
Max 42V\n42 = 6.8/97.8 = 2.92\n\n14 bits ADC\nReference = Gain / Reference = 0.2 / 0.6 \nVolt = (adc value / 2^14) * 3  
$EndSCHEMATC
